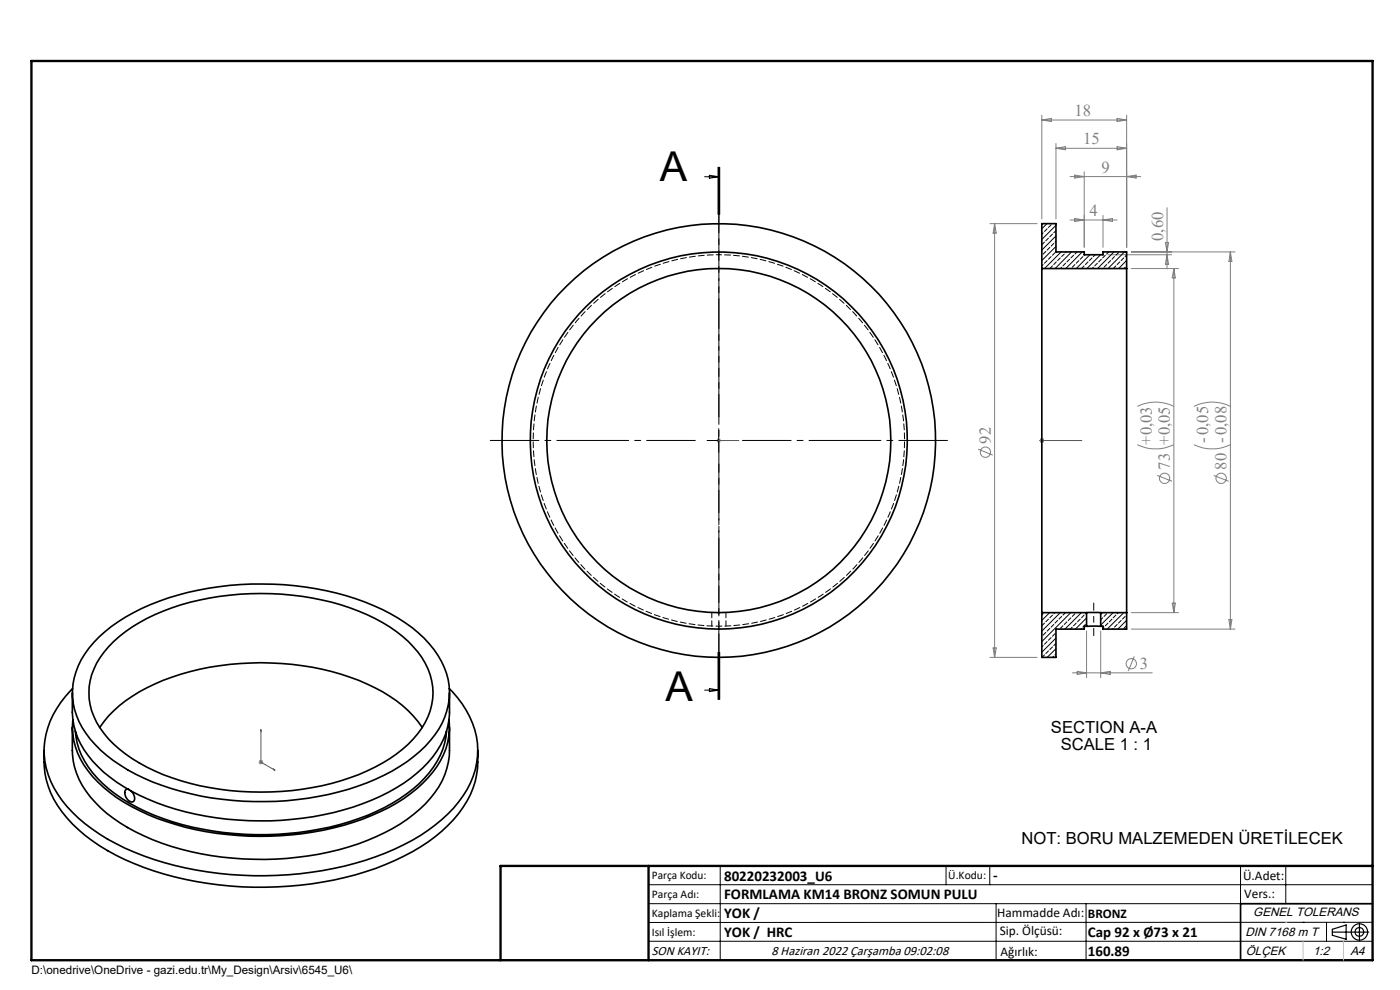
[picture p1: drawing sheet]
<svg xmlns="http://www.w3.org/2000/svg" width="297mm" height="210mm" viewBox="0 0 297 210" stroke-linecap="round" stroke-linejoin="round" font-family="sans-serif">
<g fill="none" stroke="#808080" stroke-width=".21">
<path d="M221 24.4v22.1M221 25.5h18M221 25.5l2-.4v.7zM224 30.4v16.1M224 31.5h15M224 31.5l2-.4v.7zM227 37.5h15M228 37.1l2 .4-2 .3zM230 36.4v16M237 31.1l2 .4-2 .3zM237 25.1l2 .4-2 .3zM239 37.5l2-.4v.7z"/>
<path d="M239 24.4v28M210 47.4h10M211 47.4v92M211 47.4l.3 2.1h-.6zM227 46.7h10M228 46.3l2 .4-2 .3zM234 45.7v6.7M234 46.7l2-.4v.7zM235 54h13.6M240 57h10M240 53.4h22M247.2 51.5h.7l-.3 1.9z"/>
<path d="M247.6 44.1v12.9M247.6 54l.3 2h-.7zM249 57v73M249 57l.3 1.9h-.6zM261 53.4v80M261 53.4l.3 2h-.6zM152 93.4h1M152.1 93.1l.7 .7M152.5 92.9v1M152.8 93.1l-.7 .7M207.5 95.3l3.1 1.2M220.5 93.4h1"/>
<path d="M220.7 93.1l.7 .7M221 92.9v1M221.4 93.1l-.7 .7M241.3 94.3a9 9 0 0 0 7.7 0M241.3 86.2a8.6 8.6 0 0 1 7.7 0M253.3 94.3a8.9 8.9 0 0 0 7.7 0M253.3 86.2a8.6 8.6 0 0 1 7.7 0M245.5 100.9l3.1 1.2M257.5 100.9l3.1 1.2M210 139.4h10M210.7 137.4h.6l-.3 2zM230.5 133.8v9.9"/>
<path d="M233.5 133.8v9.9M240 130h10M240 133.4h22M240.6 139.2l-1.2 3.1M248.7 127.9h.6l-.3 2.1zM260.7 131.4h.6l-.3 2zM227.5 142.7h16.9M228.5 142.4l2 .3-2 .4zM233.5 142.7l2-.3v.7zM54.9 161.7h.9M55 161.3l.7 .7M55.4 161.2v1"/>
<path d="M55.7 161.3l-.7 .7"/>
<circle cx="209" cy="95.9" r="1.09"/>
<circle cx="247.1" cy="101.5" r="1.1"/>
<circle cx="259.1" cy="101.5" r="1.1"/>
<circle cx="240" cy="140.8" r="1.09"/>
</g>
<g fill="none" stroke="#000" stroke-width=".25">
<path d="M282.6 197.7h7.8M282.6 197.1l3-.9v3l-3-.8zM288.4 195.8v3.8M106.2 203.7h185"/>
<circle cx="288.4" cy="197.7" r="1.74"/>
<circle cx="288.4" cy="197.7" r=".93"/>
</g>
<path d="M152.4 93.4h.2zM152.5 93.4h.1M152.5 93.4h4.2M156.7 93.4h-.4h.4M220.9 93.4h.2zM221 93.4h.1M221 93.4h8.5M229.5 93.4h-.4h.4M55.4 154.8v.3l-.1-.1zM55.4 154.8v6.9l2.9 1.7M58.1 163.1l.2 .3-.2-.1z" fill="none" stroke="#00f" stroke-width=".21"/>
<path d="M232 134.8v-6.9" fill="none" stroke="#000" stroke-width=".21" stroke-dasharray="15.2 1.3 1.3 1.3" stroke-dashoffset="13.7"/>
<path d="M147.5 93.4h-43.5M152.5 88.4v-43.5M152.5 98.4v43.5M157.5 93.4h43.5" fill="none" stroke="#000" stroke-width=".21" stroke-dasharray="15.2 1.3 1.3 1.3" stroke-dashoffset="4.9"/>
<path d="M152.5 35.5v112.9" fill="none" stroke="#000" stroke-width=".21" stroke-dasharray="6.3 1.3 1.3 1.3" stroke-dashoffset="2.6"/>
<g fill="none" stroke="#000" stroke-width=".21">
<path d="M149.5 37.5h3M150.5 37.2l2 .3-2 .3zM152.3 35.5v10M152.5 35.5v10M152.7 35.5v10M150 93.4h5M152.5 90.9v5M152.3 138.4v10M152.5 138.4v10M152.7 138.4v10zM149.5 146.4h3M150.5 146l2 .4-2 .3z"/>
<path d="M137.6 187.7h153.6M137.6 191.7h153.6M137.6 199.7h153.6M152.8 183.7v20M200.7 183.7v4M210 183.7v4M211.3 191.7v12M230.4 191.7v12M263.2 183.7v20M272.8 183.7v8M276.4 195.6h.1M281.4 195.6v4.1"/>
<path d="M285 195.6h.1M291.2 195.6l-153.6 .1"/>
</g>
<path d="M291.2 191.7h-28v12" fill="none" stroke="#000" stroke-width=".35"/>
<path d="M6.7 12.9h284.5v190.8h-284.5zM137.6 183.7v20M291.2 183.7h-185v20" fill="none" stroke="#000" stroke-width=".5"/>
<path d="M276.4 199.7v4M285 199.7v4" fill="none" stroke="#c0c0c0" stroke-width=".21"/>
<path d="M272.8 195.6h.1" fill="none" stroke="#c0c0c0" stroke-width=".25"/>
<g fill="#00f">
<path d="M156.3 93.4h.4zM152.4 93.4h.2z"/>
<path d="M58.1 163.1l.2 .3-.2-.1zM55.4 154.8v.3l-.1-.1z"/>
<path d="M220.9 93.4h.2zM229.1 93.4h.4zM220.9 93.4h.2zM229.1 93.4h.4z"/>
</g>
<g fill="none" stroke="#000" stroke-width=".35">
<path d="M221 57v73M221 57h18M221 57v-9.6h3v6h6v.6h4v-.6h5v3.6M239 57v73M21.1 135.1a42.7 42.7 0 0 1 21-9.9 64.1 64.1 0 0 1 39 4.1 27 27 0 0 1 12.5 11 14.3 14.3 0 0 1-2.3 16.8 36.2 36.2 0 0 1-17.4 10.3 64.9 64.9 0 0 1-43.4-2.3 28.6 28.6 0 0 1-13.1-10.8 14.5 14.5 0 0 1 1.5-16.9zM24.1 136.1a39.9 39.9 0 0 1 20.4-9.2 59 59 0 0 1 33.4 3.5 25.6 25.6 0 0 1 12.3 10.3 13.1 13.1 0 0 1-1.5 14.9 30.9 30.9 0 0 1-14.5 9.4 59.3 59.3 0 0 1-41.4-1.5 26 26 0 0 1-12.3-10.3 13 13 0 0 1 1.6-14.9zM221 130h9.5M221 130v9.4h3v-6h6v-.6h.5M230.5 130h3M230.5 132.8h3M230.5 130v2.8M233.5 130h5.5"/>
<path d="M233.5 130v2.8M239 130v3.4h-5v-.6h-.5M9.3 159.2a19 19 0 0 0 6.1 15.6 46 46 0 0 0 21.6 11.2 76.7 76.7 0 0 0 42.7-1.8 39.4 39.4 0 0 0 17.6-11.6 18.4 18.4 0 0 0 4.1-13.4M15.3 147a24.7 24.7 0 0 0 .7 8.2 21.1 21.1 0 0 0 8.7 10.7 54.1 54.1 0 0 0 28.1 8.2 60.3 60.3 0 0 0 29.6-6 25.1 25.1 0 0 0 11.7-11.3 19.5 19.5 0 0 0 1.3-9.8M15.3 154.3a27.7 27.7 0 0 0 .5 8.4 21.3 21.3 0 0 0 9.7 11.9 55.2 55.2 0 0 0 28.4 7.7 58.8 58.8 0 0 0 29.3-6.5 23.9 23.9 0 0 0 11.2-11.5 14.7 14.7 0 0 0 1-5.1v-4.9M15.4 146.1a18.1 18.1 0 0 0-5.9 15.4 21.7 21.7 0 0 0 8.5 13.2 54.2 54.2 0 0 0 26.1 10.3 73.7 73.7 0 0 0 39.6-4.9 34.2 34.2 0 0 0 14.5-11.3 16.4 16.4 0 0 0-.2-19.5l-2.7-3.2M15.5 152.7a15.7 15.7 0 0 0 5.3 13.2 39 39 0 0 0 16.5 9 65.4 65.4 0 0 0 41.5-1.9 29.5 29.5 0 0 0 14.7-11.6 14.4 14.4 0 0 0 1.7-8.7M16 155.1a17.6 17.6 0 0 0 7.1 12.2 45.9 45.9 0 0 0 22.1 9 62.9 62.9 0 0 0 34.6-4.2 27.9 27.9 0 0 0 12.9-10.6 14 14 0 0 0 2-6.4M21.1 154.3a26.5 26.5 0 0 1 11.7-9.2 58.3 58.3 0 0 1 45.1 0 25.9 25.9 0 0 1 11.7 9.2M27.3 167.5a.61 .61 0 0 0-.6 0 .61 .61 0 0 0-.2 .6 1.87 1.87 0 0 0 1.8 2 1.65 1.65 0 0 0-.6-2.4"/>
<circle cx="152.5" cy="93.4" r="40"/>
<circle cx="152.5" cy="93.4" r="46"/>
<circle cx="152.5" cy="93.4" r="36.5"/>
</g>
<path d="M152.5 54a39.4 39.4 0 0 1 34.5 58.5 39.4 39.4 0 0 1-67.8 1.9 39.4 39.4 0 0 1 31-60.3l2.3-.1" fill="none" stroke="#000" stroke-width=".21" stroke-dasharray="1.3 .6" stroke-dashoffset=".7"/>
<path d="M151 129.9v2.9M154 132.8v-2.9" fill="none" stroke="#000" stroke-width=".21" stroke-dasharray="1.3 .6" stroke-dashoffset=".1"/>
<g fill="none" stroke="#000" stroke-width=".21">
<path d="M221.3 49.4l-.3 .3M221.3 56.1l-.3 .3M221.6 51.4l-.6 .5M221.9 53.3l-.6 .6M222.1 47.4l-1.1 1.1M222.1 48.5l-.5 .6M222.1 55.3l-.5 .5M222.4 50.5l-.5 .6M222.7 52.5l-.6 .5M223 47.7l-.6 .6M223 54.4l-.6 .6M223.3 49.7l-.6 .5"/>
<path d="M223.3 56.4l-.6 .6M223.6 51.6l-.6 .6M223.8 53.6l-.5 .5M224 47.8l-3 3M224 50.1l-3 2.9M224 52.3l-3 3M224 48.9l-.4 .5M224 51.1l-.2 .3M224.1 55.6l-.5 .5M224.9 54.7l-.5 .6M225.1 53.4l-3.5 3.6M225.2 56.7l-.2 .3"/>
<path d="M225.8 53.9l-.6 .5M226.1 55.8l-.6 .6M226.2 53.4l-.1 .2M226.9 55l-.6 .6M227.3 53.4l-3.5 3.6M227.8 54.1l-.6 .6M228 56.1l-.5 .6M228.5 53.4l-.5 .5M228.9 55.3l-.6 .5M229.6 53.4l-3.5 3.6M229.7 54.4l-.5 .6M230 56.4l-.6 .6"/>
<path d="M230.1 54l-.1 .1M230.8 55.6l-.5 .5M231.2 54l-2.9 3M231.7 54.7l-.6 .6M232 56.7l-.3 .3M232.3 54l-.3 .4M232.8 55.8l-.6 .6M233.5 54l-2.9 3M233.6 55l-.5 .6M234.1 53.4l-.1 .1M234.5 54.1l-.6 .6M234.8 56.1l-.6 .6"/>
<path d="M235.2 53.4l-.4 .5M235.6 55.3l-.5 .5M236.3 53.4l-3.5 3.6M236.4 54.4l-.5 .6M236.7 56.4l-.5 .6M237.3 53.6l-.6 .5M237.6 55.6l-.6 .5M238.4 54.7l-.6 .6M238.5 53.4l-3.4 3.6M238.7 56.7l-.3 .3M239 55.2l-1.7 1.8M239 54.1l-.3 .3"/>
<path d="M239 56.4h.1M221.3 130.2l-.3 .3M221.3 136.9l-.3 .3M221.6 132.2l-.6 .5M221.6 138.9l-.5 .5M221.9 134.2l-.6 .5M222.1 136.1l-.5 .6M222.4 131.3l-.5 .6M222.4 138.1l-.5 .5M222.7 130l-1.7 1.6M222.7 133.3l-.6 .6M223 135.2l-.6 .6"/>
<path d="M223.3 130.5l-.6 .5M223.3 137.2l-.6 .6M223.6 132.5l-.6 .5M223.6 139.2l-.3 .2M223.8 130l-.2 .2M223.8 134.4l-.5 .6M224 135.4l-3 3M224 137.6l-1.9 1.8M224 136.5l-.4 .4M224 138.7l-.2 .2M224.4 131.6l-.6 .6M224.9 130l-3.9 3.9"/>
<path d="M225.2 130.8l-.6 .5M225.5 132.7l-.6 .6M226.1 130l-.6 .5M226.3 131.9l-.5 .6M227.2 130l-6.2 6.1M227.2 131l-.6 .6M227.5 133l-.5 .4M228 130.2l-.5 .6M228.3 132.2l-.5 .5M229.2 131.3l-.6 .6M229.4 130l-3.5 3.4M229.4 133.3l-.1 .1"/>
<path d="M230 130.5l-.6 .5M230.3 132.5l-.6 .5M230.5 131.1l-2.4 2.3M230.5 130l-.2 .2M233.9 130l-.4 .3M233.9 131l-.4 .5M234.2 133l-.2 .2M234.8 130.2l-.6 .6M235.1 132.2l-.6 .5M235.9 131.3l-.6 .6M236.1 130l-2.6 2.6M236.1 133.3l-.1 .1"/>
<path d="M236.7 130.5l-.6 .5M237 132.5l-.6 .5M237.3 130l-.3 .2M237.8 131.6l-.5 .6M238.4 130l-3.5 3.4M238.7 130.8l-.6 .5M239 132.7l-.6 .6M239 131.6l-1.9 1.8M239 130.4v.1"/>
</g>
<g font-size="8.7">
<text x="140" y="38.5">A</text>
<text x="141.2" y="148.8">A</text>
</g>
<g font-size="3.5" fill="#808080">
<text x="228" y="24.6">18</text>
<text x="229.8" y="30.6">15</text>
<text x="233.6" y="36.6">9</text>
<text x="231.2" y="45.8">4</text>
<text x="246.7" y="51.1" transform="rotate(-90 246.7 51.1)">0,60</text>
<text x="210.2" y="94.1" transform="rotate(-90 210.2 94.1)">92</text>
<text x="244.3" y="94.3" transform="rotate(-90 244.3 94.3)">+0,03</text>
<text x="256.3" y="93.9" transform="rotate(-90 256.3 93.9)">-0,05</text>
<text x="248.2" y="99.6" transform="rotate(-90 248.2 99.6)">73 +0,05</text>
<text x="260.2" y="99.6" transform="rotate(-90 260.2 99.6)">80 -0,08</text>
<text x="241.8" y="141.9">3</text>
</g>
<g font-size="3.5">
<text x="223" y="155.5">SECTION A-A</text>
<text x="225" y="159">SCALE 1 : 1</text>
<text x="216.7" y="179">NOT: BORU MALZEMEDEN ÜRETİLECEK</text>
</g>
<g font-size="3.2">
<text x="153.6" y="186.8">80220232003_U6</text>
<text x="153.6" y="190.8">FORMLAMA KM14 BRONZ SOMUN PULU</text>
<text x="210.7" y="186.6">-</text>
<text x="153.6" y="194.8">YOK /</text>
<text x="153.6" y="198.8">YOK / HRC</text>
<text x="230.8" y="198.7">Cap 92 x Ø73 x 21</text>
<text x="230.8" y="202.8">160.89</text>
</g>
<g font-size="2.8">
<text x="263.7" y="186.7">Ü.Adet:</text>
<text x="263.9" y="190.5">Vers.:</text>
<text x="211.5" y="194.5">Hammadde Adı:</text>
<text x="230.8" y="194.7">BRONZ</text>
<text x="138.3" y="202.6">SON KAYIT:</text>
<text x="163.7" y="202.6">8 Haziran 2022 Çarşamba 09:02:08</text>
<text x="212.1" y="198.4">Sip. Ölçüsü:</text>
<text x="212.2" y="202.7">Ağırlık:</text>
</g>
<g font-size="2.6">
<text x="265.9" y="194.4">GENEL TOLERANS</text>
<text x="264.2" y="198.5">DIN 7168 m T</text>
<text x="264.3" y="202.6">ÖLÇEK</text>
<text x="278.5" y="202.6">1:2</text>
<text x="286.5" y="202.6">A4</text>
</g>
<g font-size="2.5">
<text x="138.3" y="186.4">Parça Kodu:</text>
<text x="138.3" y="190.5">Parça Adı:</text>
<text x="201.2" y="186.5">Ü.Kodu:</text>
<text x="138.3" y="194.5">Kaplama Şekli:</text>
<text x="138.3" y="198.6">Isıl İşlem:</text>
<text x="6.7" y="206.7">D:\onedrive\OneDrive - gazi.edu.tr\My_Design\Arsiv\6545_U6\</text>
</g>
</svg>
